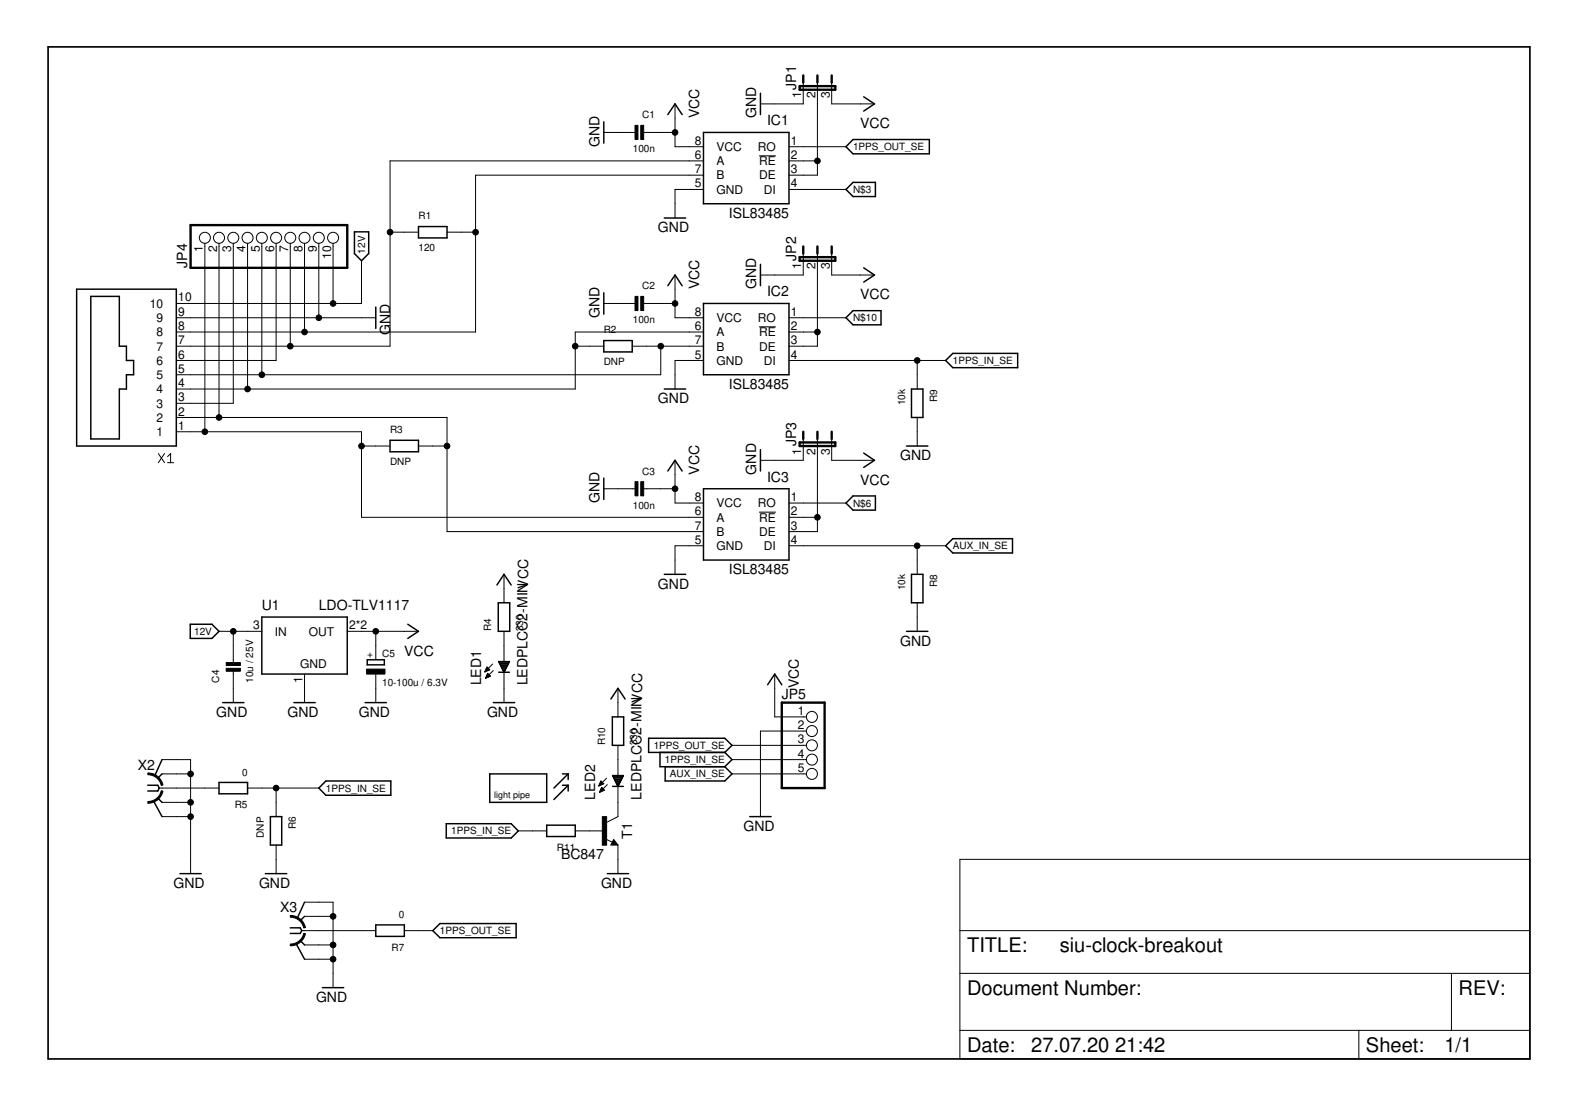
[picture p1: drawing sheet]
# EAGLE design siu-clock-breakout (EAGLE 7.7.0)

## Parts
C1  100n  CAP_CERAMIC_0603  [_0603]
C2  100n  CAP_CERAMIC_0603  [_0603]
C3  100n  CAP_CERAMIC_0603  [_0603]
C4  10u / 25V  CAP_CERAMIC_0805  [_0805]
C5  10-100u / 6.3V  CPOL-EU-1206  [CPOL1206]
IC1  ISL83485  LTC485S  [SOIC8]
IC2  ISL83485  LTC485S  [SOIC8]
IC3  ISL83485  LTC485S  [SOIC8]
JP1  JP2E  [JP2]
JP2  JP2E  [JP2]
JP3  JP2E  [JP2]
JP4  PINHD-1X10  [1X10]
JP5  PINHD-1X5  [1X05]
LED1  LEDPLCC2-MIN  [PLCC2-MIN]
LED2  LEDPLCC2-MIN  [PLCC2-MIN]
M1  MENTOR_12701001  [1270.1001]
R1  120  RESISTOR_0805  [_0805]
R2  DNP  RESISTOR_0805  [_0805]
R3  DNP  RESISTOR_0805  [_0805]
R4  330  RESISTOR_0603  [_0603]
R5  0  RESISTOR_0603  [_0603]
R6  DNP  RESISTOR_0603  [_0603]
R7  0  RESISTOR_0603  [_0603]
R8  10k  RESISTOR_0603  [_0603]
R9  10k  RESISTOR_0603  [_0603]
R10  330  RESISTOR_0603  [_0603]
R11  RESISTOR_0603  [_0603]
T1  BC847  BC847C-NPN-SOT23-BEC  [SOT23-BEC]
U1  LDO-TLV1117  [SOT223]
X1  RJ45-10P10C-SS-641010-NF  [SS-641010-NF]
X2  SMA-F-S-TH  [SMA-F-S-TH]
X3  SMA-F-S-TH  [SMA-F-S-TH]

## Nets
1PPS_IN_A: IC2.6(A) JP4.4 R2.1 X1.4
1PPS_IN_B: IC2.7(B) JP4.5 R2.2 X1.5
1PPS_IN_SE: IC2.4(DI) JP5.4 R5.1 R6.1 R9.1 R11.2
1PPS_OUT_A: IC1.6(A) JP4.7 R1.1 X1.7
1PPS_OUT_B: IC1.7(B) JP4.8 R1.2 X1.8
1PPS_OUT_SE: IC1.1(RO) JP5.3 R7.1
12V: C4.2 JP4.10 U1.3(IN) X1.10
AUX_IN_A: IC3.6(A) JP4.1 R3.1 X1.1
AUX_IN_B: IC3.7(B) JP4.2 R3.2 X1.2
AUX_IN_SE: IC3.4(DI) JP5.5 R8.1
GND: C1.2 C2.2 C3.2 C4.1 C5.- IC1.5(GND) IC2.5(GND) IC3.5(GND) JP1.1 JP2.1 JP3.1 JP4.9 JP5.2 LED1.K(C) R6.2 R8.2 R9.2 T1.E U1.1(GND) X1.9 X2.G1(GND) X2.G2(GND) X2.G3(GND) X2.G4(GND) X3.G1(GND) X3.G2(GND) X3.G3(GND) X3.G4(GND)
N$1: LED2.A R10.1
N$2: LED2.K(C) T1.C
N$3: IC1.4(DI)
N$4: R11.1 T1.B
N$6: IC3.1(RO)
N$7: IC2.2(!RE) IC2.3(DE) JP2.2
N$8: IC3.2(!RE) IC3.3(DE) JP3.2
N$9: IC1.2(!RE) IC1.3(DE) JP1.2
N$10: IC2.1(RO)
N$11: JP4.3 X1.3
N$12: JP4.6 X1.6
N$13: LED1.A R4.1
N$14: R7.2 X3.C
N$16: R5.2 X2.C
VCC: C1.1 C2.1 C3.1 C5.+ IC1.8(VCC) IC2.8(VCC) IC3.8(VCC) JP1.3 JP2.3 JP3.3 JP5.1 R4.2 R10.2 U1.2(OUT) U1.4(OUT)
